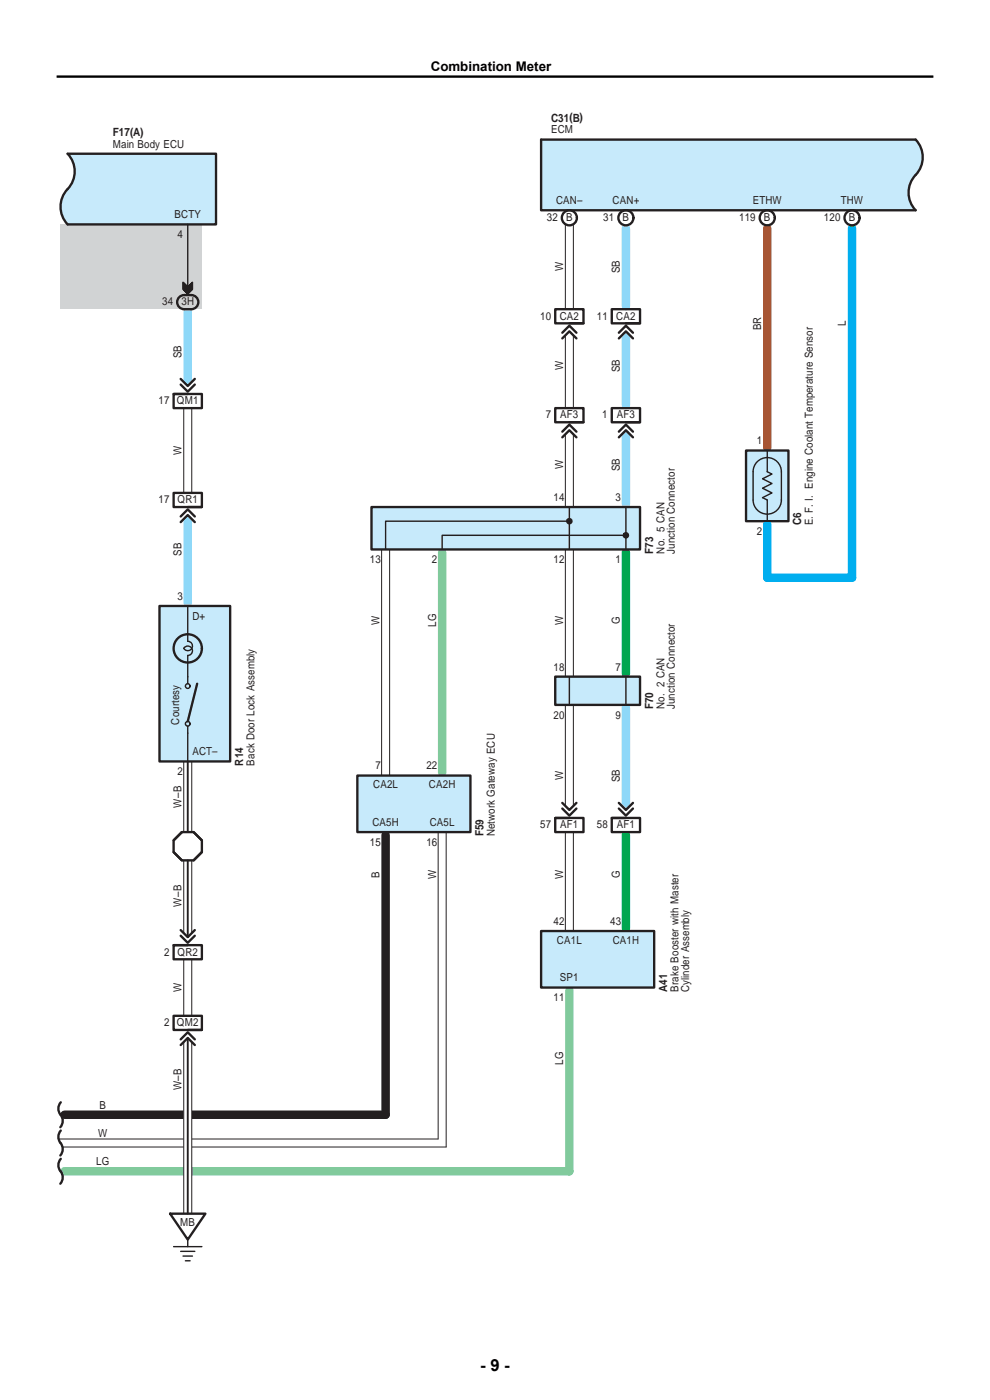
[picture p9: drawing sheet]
<svg xmlns="http://www.w3.org/2000/svg" width="210mm" height="297mm" viewBox="0 0 210 297" stroke-linecap="round" stroke-linejoin="round" font-family="sans-serif">
<g fill="none" stroke="#fff" stroke-width="1.8">
<path d="M120.8 46.5v20.4M132.8 46.5v20.4M162.7 46.5v50.4M180.7 46.5v74.8M39.8 64.3v20.6M120.8 67.3v20.6M132.8 67.3v20.6M39.8 85.3v20.6M120.8 88.3v20.6M132.8 88.3v20.6M39.8 106.3v23.6M81.8 115.3v50.5"/>
<path d="M93.8 115.3v50.5M120.8 115.3v29.5M132.8 115.3v29.5M162.7 109.3v12M164 122.6h15.4M120.8 148.2v26.6M132.8 148.2v26.6M39.8 160.2v17.6M81.8 175.2v60M93.8 175.2v66M120.8 175.2v23.6M132.8 175.2v23.6"/>
<path d="M39.8 181.2v20.6M39.8 202.2v14.6M39.8 217.2v41.6M120.8 208.2v39M12 236.5h68.5M12 248.5h107.5M12 242.5h80.5"/>
</g>
<g fill="none" stroke="#231f20" stroke-width=".21">
<path d="M119.9 47.8v17.8M121.6 47.8v17.8M119.9 71.1v15.5M121.6 71.1v15.5M39 86.6v18M40.7 86.6v18M119.9 92.1v15.5M121.6 92.1v15.5M80.9 116.6v47.9M82.6 116.6v47.9M119.9 116.6v26.9M121.6 116.6v26.9"/>
<path d="M119.9 149.5v21.5M121.6 149.5v21.5M39 161.5v15M40.7 161.5v15M92.9 176.5v65.1h-80.5M94.6 176.5v66.8h-81.3M119.9 176.5v21M121.6 176.5v21M39 182.5v15.5M40.7 182.5v15.5M39 203.5v12M40.7 203.5v12"/>
<path d="M39 221v36.5M40.7 221v36.5"/>
</g>
<path d="M81.8 177.2v59.3h-68.1" fill="none" stroke="#231f20" stroke-width="1.8"/>
<path d="M180.7 48.5v74.1h-18v-11.4" fill="none" stroke="#00aeef" stroke-width="1.8"/>
<path d="M93.8 117.2v46.7M120.8 210.2v38.3h-107.1" fill="none" stroke="#81ca9c" stroke-width="1.8"/>
<path d="M39.8 161.5v15M39.8 182.5v16.3M39.8 220.2v37.3" fill="none" stroke="#231f20" stroke-width=".4"/>
<path d="M162.7 48.5v46.4" fill="none" stroke="#a75534" stroke-width="1.8"/>
<path d="M132.8 117.2v25.7M132.8 177.2v19.7" fill="none" stroke="#00a650" stroke-width="1.8"/>
<path d="M132.8 48.5v16.4M39.8 66.2v14.7M132.8 71.2v14.7M132.8 92.2v14.7M39.8 110.2v17.7M132.8 150.2v20.7" fill="none" stroke="#8ed8f8" stroke-width="1.8"/>
<g fill="#c7eafb">
<path d="M117.8 143.5h18v6h-18z"/>
<path d="M114.8 197.5h24v12h-24z"/>
<path d="M75.8 164.5h24v12h-24z"/>
<path d="M158.3 95.6h8.9v15h-8.9z"/>
</g>
<path d="M12.8 47.6h30v18h-30z" fill="#d1d3d4"/>
<g fill="#c7eafb">
<path d="M14.3 32.6h31.5v15h-31.5a5.6 5.6 0 0 1 .6-8.2 5.4 5.4 0 0 0-.6-6.8z"/>
<path d="M33.8 128.6h15v32.9h-15z"/>
<path d="M114.8 29.6h79.4a5.6 5.6 0 0 1-.5 8.2 5.4 5.4 0 0 0 .5 6.8h-79.4z"/>
<path d="M78.8 107.6h57v9h-57z"/>
</g>
<g fill="none" stroke="#231f20" stroke-width=".5">
<path d="M14.3 32.6h31.5v15h-31.5a5.6 5.6 0 0 1 .6-8.2 5.4 5.4 0 0 0-.6-6.8zM114.8 29.6h79.4a5.6 5.6 0 0 1-.5 8.2 5.4 5.4 0 0 0 .5 6.8h-79.4zM37.9 63.2l.3-.3a3.2 3.2 0 0 1 3.6 .3 1.5 1.5 0 0 1 .1 1.6 1.5 1.5 0 0 1-1.3 .8h-1.5a1.5 1.5 0 0 1-1.4-.8 1.5 1.5 0 0 1 .2-1.6zM117.8 65.6h6v3h-6zM119.3 71.8l1.5-1.5 1.5 1.5M119.3 70.6l1.5-1.5 1.5 1.5M120.8 68.6h3M129.8 65.6h6v3h-6zM131.3 71.8l1.5-1.5 1.5 1.5M131.3 70.6l1.5-1.5 1.5 1.5M132.8 68.6h3M36.8 83.6h6v3h-6z"/>
<path d="M36.8 83.6h3M38.3 80.4l1.5 1.5 1.5-1.5M38.3 81.6l1.5 1.5 1.5-1.5M117.8 86.6h6v3h-6zM119.3 92.8l1.5-1.5 1.5 1.5M119.3 91.6l1.5-1.5 1.5 1.5M120.8 89.6h3M129.8 86.6h6v3h-6zM131.3 92.8l1.5-1.5 1.5 1.5M131.3 91.6l1.5-1.5 1.5 1.5M132.8 89.6h3M158.3 95.6h8.9v15h-8.9z"/>
<path d="M36.8 104.6h6v3h-6zM38.3 110.8l1.5-1.5 1.5 1.5M38.3 109.6l1.5-1.5 1.5 1.5M39.8 107.6h3M78.8 107.6h57v9h-57zM33.8 128.6h15v32.9h-15zM41.8 145l-2 8M117.8 143.5h18v6h-18zM38.6 176.5l-1.8 1.8M41.1 176.5l1.7 1.8M75.8 164.5h24v12h-24zM117.8 173.5h6v3h-6z"/>
<path d="M117.8 173.5h3M119.3 171.5l1.5 1.5 1.5-1.5M119.3 170.3l1.5 1.5 1.5-1.5M129.8 173.5h6v3h-6zM129.8 173.5h3M131.3 171.5l1.5 1.5 1.5-1.5M131.3 170.3l1.5 1.5 1.5-1.5M36.8 180.8l1.8 1.7M38.3 197.3l1.5 1.5 1.5-1.5M38.3 198.5l1.5 1.5 1.5-1.5M42.8 180.8l-1.7 1.7M114.8 197.5h24v12h-24z"/>
<path d="M36.8 215.5h6v3h-6zM36.8 200.5h6v3h-6zM36.8 200.5h3M39.8 218.5h3M12.9 233.8a2.19 2.19 0 0 0 .2 3.1 2.01 2.01 0 0 1-.3 2.2M12.9 239.8a2.19 2.19 0 0 0 .2 3.1 2.01 2.01 0 0 1-.3 2.2M38.3 220.5l1.5-1.5 1.5 1.5M38.3 221.7l1.5-1.5 1.5 1.5M12.9 245.8a2.19 2.19 0 0 0 .2 3.1 2.01 2.01 0 0 1-.3 2.2M36.1 257.5h7.5l-3.8 5.5z"/>
<circle cx="120.8" cy="46.2" r="1.6"/>
<circle cx="132.8" cy="46.2" r="1.6"/>
<circle cx="162.7" cy="46.2" r="1.6"/>
<circle cx="180.7" cy="46.2" r="1.6"/>
<circle cx="39.8" cy="137.5" r="3"/>
<circle cx="39.8" cy="179.5" r="3.2"/>
</g>
<g fill="none" stroke="#231f20" stroke-width=".3">
<path d="M39.8 47.6v15M39.8 60.9l-1-1v1.5l1 1 1-1v-1.5l-1 1-.9-.9v1.4l.1 .1v-1.3l.1 1.4 .1 .1v-1.3l.2 1.5v-1.3l.1 .1 .1 1.4v-1.3l.1 .1 .1 1.4v-1.3l.1-.2v1.4l.2-1.6v1.4l.1-.1 .1-1.5v1.4l.1-.1 .1-1.5v1.4l.1-.1 .1-1.5v1.4M160.9 97.7a3 3 0 0 1 3.1-.3 3 3 0 0 1 1.7 2.7v6a3 3 0 0 1-3 3 3 3 0 0 1-2.9-3v-6a2.99 2.99 0 0 1 1.1-2.4zM162.7 95.6v4.5l1 .5-2 1 2 1-2 1 2 1-2 1 1 .5v4.5M120.4 110.2a.55 .55 0 0 0 .2 .9 .55 .55 0 0 0 .7-.6 .55 .55 0 0 0-.8-.4l-.1 .1 .1 .6h.4l.2-.3-.3-.2h-.2l.2 .3h-39v6M120.8 107.6v9M132.3 113.2a.55 .55 0 0 0 .3 .9 .55 .55 0 0 0 .7-.6 .55 .55 0 0 0-.8-.4l-.2 .1 .2 .6h.4l.2-.3-.3-.2h-.2l.2 .3h-39v3M132.8 107.6v9M39.8 128.6v7.4a.99 .99 0 0 1 .9 1.5 .99 .99 0 0 1-1.7 0 .99 .99 0 0 1 1.7 .1 .99 .99 0 0 1-.9 1.4v6M39.8 154v7.5M120.8 143.5v6M132.8 143.5v6"/>
<path d="M36.8 264.5h6M38.3 265.5h3M38.8 266.5h2M39.3 267.5h1M39.8 263v1.5"/>
<circle cx="39.8" cy="153.5" r=".5"/>
<circle cx="39.8" cy="145.5" r=".5"/>
</g>
<path d="M12 16.3h186" fill="none" stroke="#000" stroke-width=".5"/>
<text font-size="3.5" x="101.9" y="290.9">- 9 -</text>
<text font-size="2.8" x="91.4" y="15.1">Combination Meter</text>
<g font-size="2.4" fill="#231f20">
<text x="23.9" y="28.9">F17(A)</text>
<text x="116.9" y="25.8">C31(B)</text>
<text x="169.9" y="111.5" transform="rotate(-90 169.9 111.5)">C6</text>
<text x="138.5" y="117.5" transform="rotate(-90 138.5 117.5)">F73</text>
<text x="138.5" y="150.4" transform="rotate(-90 138.5 150.4)">F70</text>
<text x="51.6" y="162.4" transform="rotate(-90 51.6 162.4)">R14</text>
<text x="102.6" y="177.4" transform="rotate(-90 102.6 177.4)">F59</text>
<text x="141.5" y="210.4" transform="rotate(-90 141.5 210.4)">A41</text>
</g>
<g font-size="2.3" fill="#231f20">
<text x="116.9" y="28.3">ECM</text>
<text x="23.9" y="31.3">Main Body ECU</text>
<text x="37" y="46.3">BCTY</text>
<text x="116" y="46.9">32</text>
<text x="118" y="43.3">CAN–</text>
<text x="120.1" y="46.9">B</text>
<text x="128" y="46.9">31</text>
<text x="130" y="43.3">CAN+</text>
<text x="132.1" y="46.9">B</text>
<text x="156.8" y="46.9">119</text>
<text x="159.7" y="43.3">ETHW</text>
<text x="162" y="46.9">B</text>
<text x="174.8" y="46.9">120</text>
<text x="178.4" y="43.3">THW</text>
<text x="180" y="46.9">B</text>
<text x="37.7" y="50.5">4</text>
<text x="119.5" y="57.6" transform="rotate(-90 119.5 57.6)">W</text>
<text x="131.5" y="58" transform="rotate(-90 131.5 58)">SB</text>
<text x="34.4" y="64.8">34</text>
<text x="38.5" y="64.8">3H</text>
<text x="114.6" y="67.8">10</text>
<text x="118.7" y="67.8">CA2</text>
<text x="126.6" y="67.8">11</text>
<text x="130.7" y="67.8">CA2</text>
<text x="161.4" y="70.1" transform="rotate(-90 161.4 70.1)">BR</text>
<text x="179.4" y="69.2" transform="rotate(-90 179.4 69.2)">L</text>
<text x="38.5" y="76" transform="rotate(-90 38.5 76)">SB</text>
<text x="119.5" y="78.6" transform="rotate(-90 119.5 78.6)">W</text>
<text x="131.5" y="79" transform="rotate(-90 131.5 79)">SB</text>
<text x="33.6" y="85.8">17</text>
<text x="37.5" y="85.8">QM1</text>
<text x="115.8" y="88.8">7</text>
<text x="118.9" y="88.8">AF3</text>
<text x="127.8" y="88.8">1</text>
<text x="130.8" y="88.8">AF3</text>
<text x="160.6" y="94.3">1</text>
<text x="38.5" y="96.6" transform="rotate(-90 38.5 96.6)">W</text>
<text x="119.5" y="99.6" transform="rotate(-90 119.5 99.6)">W</text>
<text x="131.5" y="100" transform="rotate(-90 131.5 100)">SB</text>
<text x="33.6" y="106.8">17</text>
<text x="37.7" y="106.8">QR1</text>
<text x="117.4" y="106.3">14</text>
<text x="130.6" y="106.3">3</text>
<text x="160.6" y="113.5">2</text>
<text x="172.4" y="111.5" transform="rotate(-90 172.4 111.5)">E. F. I. Engine Coolant Temperature Sensor</text>
<text x="38.5" y="118" transform="rotate(-90 38.5 118)">SB</text>
<text x="78.4" y="119.5">13</text>
<text x="91.6" y="119.5">2</text>
<text x="117.4" y="119.5">12</text>
<text x="130.6" y="119.5">1</text>
<text x="141" y="117.5" transform="rotate(-90 141 117.5)">No. 5 CAN</text>
<text x="143.2" y="117.5" transform="rotate(-90 143.2 117.5)">Junction Connector</text>
<text x="37.7" y="127.3">3</text>
<text x="40.8" y="131.4">D+</text>
<text x="80.5" y="132.5" transform="rotate(-90 80.5 132.5)">W</text>
<text x="92.5" y="133" transform="rotate(-90 92.5 133)">LG</text>
<text x="119.5" y="132.5" transform="rotate(-90 119.5 132.5)">W</text>
<text x="131.5" y="132.4" transform="rotate(-90 131.5 132.4)">G</text>
<text x="117.4" y="142.2">18</text>
<text x="130.6" y="142.2">7</text>
<text x="38" y="153.7" transform="rotate(-90 38 153.7)">Courtesy</text>
<text x="117.4" y="152.4">20</text>
<text x="130.6" y="152.4">9</text>
<text x="141" y="150.4" transform="rotate(-90 141 150.4)">No. 2 CAN</text>
<text x="143.2" y="150.4" transform="rotate(-90 143.2 150.4)">Junction Connector</text>
<text x="40.8" y="160.2">ACT–</text>
<text x="37.7" y="164.4">2</text>
<text x="54" y="162.4" transform="rotate(-90 54 162.4)">Back Door Lock Assembly</text>
<text x="79.2" y="167.2">CA2L</text>
<text x="79.6" y="163.2">7</text>
<text x="90.4" y="163.2">22</text>
<text x="91" y="167.2">CA2H</text>
<text x="119.5" y="165.5" transform="rotate(-90 119.5 165.5)">W</text>
<text x="131.5" y="165.9" transform="rotate(-90 131.5 165.9)">SB</text>
<text x="38.5" y="171.3" transform="rotate(-90 38.5 171.3)">W–B</text>
<text x="78.4" y="179.4">15</text>
<text x="79" y="175.2">CA5H</text>
<text x="90.4" y="179.4">16</text>
<text x="91.2" y="175.2">CA5L</text>
<text x="105" y="177.4" transform="rotate(-90 105 177.4)">Network Gateway ECU</text>
<text x="114.6" y="175.7">57</text>
<text x="118.9" y="175.7">AF1</text>
<text x="126.6" y="175.7">58</text>
<text x="130.8" y="175.7">AF1</text>
<text x="80.5" y="186.2" transform="rotate(-90 80.5 186.2)">B</text>
<text x="92.5" y="186.5" transform="rotate(-90 92.5 186.5)">W</text>
<text x="119.5" y="186.5" transform="rotate(-90 119.5 186.5)">W</text>
<text x="131.5" y="186.3" transform="rotate(-90 131.5 186.3)">G</text>
<text x="38.5" y="192.3" transform="rotate(-90 38.5 192.3)">W–B</text>
<text x="117.4" y="196.2">42</text>
<text x="129.4" y="196.2">43</text>
<text x="34.8" y="202.7">2</text>
<text x="37.7" y="202.7">QR2</text>
<text x="118.1" y="200.2">CA1L</text>
<text x="130" y="200.2">CA1H</text>
<text x="118.8" y="208.2">SP1</text>
<text x="38.5" y="210.5" transform="rotate(-90 38.5 210.5)">W</text>
<text x="117.4" y="212.4">11</text>
<text x="144" y="210.4" transform="rotate(-90 144 210.4)">Brake Booster with Master</text>
<text x="146.2" y="210.4" transform="rotate(-90 146.2 210.4)">Cylinder Assembly</text>
<text x="34.8" y="217.7">2 QM2</text>
<text x="119.5" y="225.9" transform="rotate(-90 119.5 225.9)">LG</text>
<text x="38.5" y="231.3" transform="rotate(-90 38.5 231.3)">W–B</text>
<text x="21.1" y="235.2">B</text>
<text x="20.8" y="241.2">W</text>
<text x="20.4" y="247.2">LG</text>
<text x="38.2" y="260.2">MB</text>
</g>
</svg>
